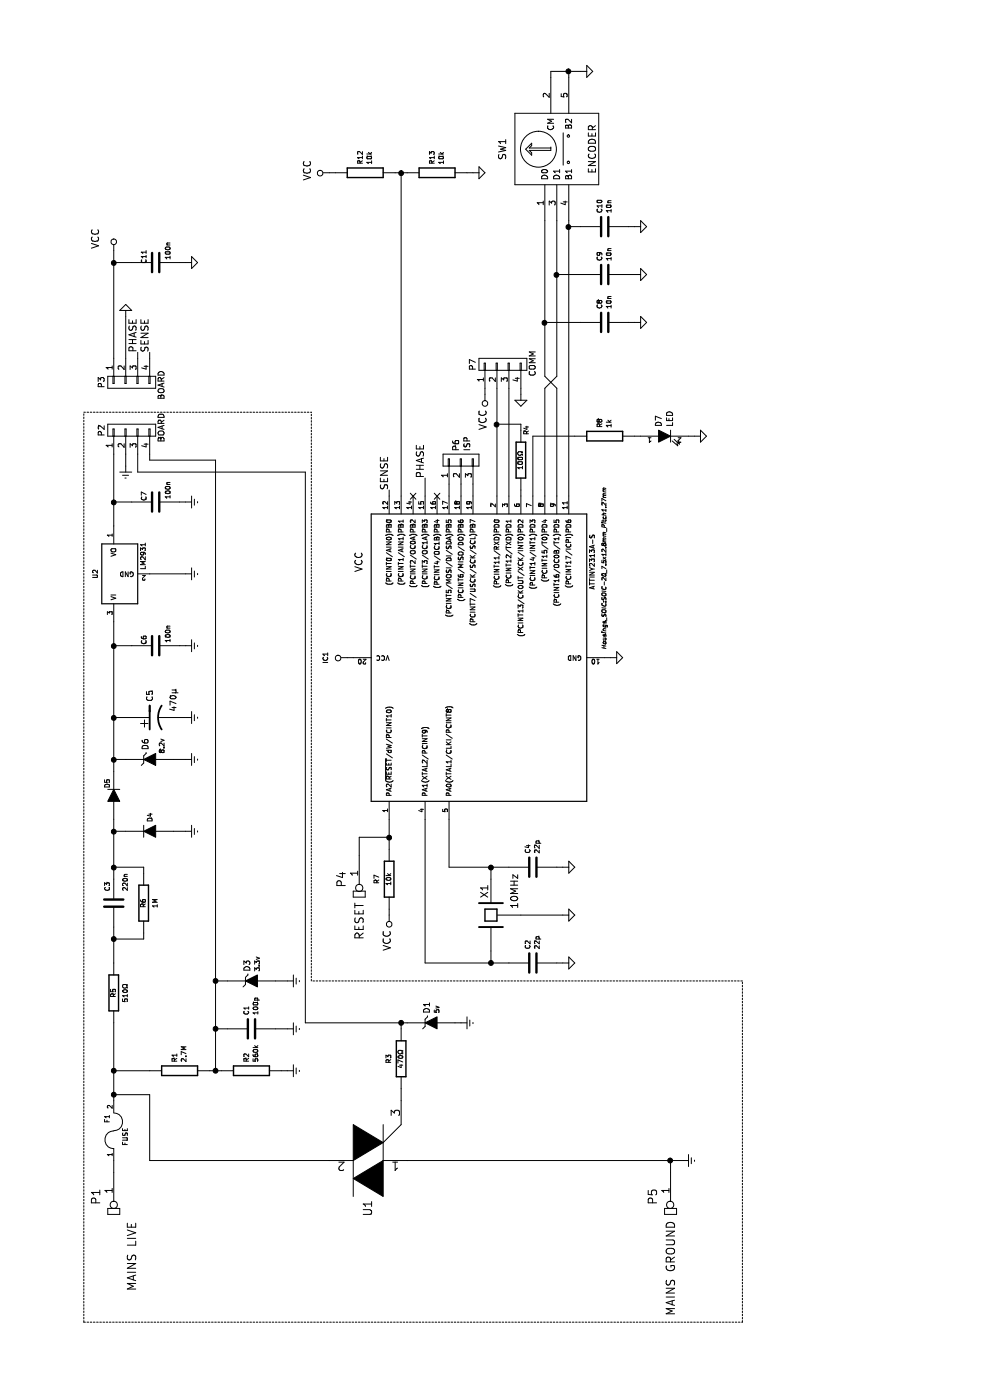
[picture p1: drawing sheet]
EESchema Schematic File Version 2
LIBS:power
LIBS:device
LIBS:transistors
LIBS:conn
LIBS:linear
LIBS:regul
LIBS:74xx
LIBS:cmos4000
LIBS:adc-dac
LIBS:memory
LIBS:xilinx
LIBS:microcontrollers
LIBS:dsp
LIBS:microchip
LIBS:analog_switches
LIBS:motorola
LIBS:texas
LIBS:intel
LIBS:audio
LIBS:interface
LIBS:digital-audio
LIBS:philips
LIBS:display
LIBS:cypress
LIBS:siliconi
LIBS:opto
LIBS:atmel
LIBS:contrib
LIBS:valves
LIBS:sr086
LIBS:rectifier-bridge
LIBS:encoder
LIBS:crystal_s
LIBS:varibulb-cache
EELAYER 25 0
EELAYER END
$Descr A4 11693 8268
encoding utf-8
Sheet 1 1
Title ""
Date ""
Rev ""
Comp ""
Comment1 ""
Comment2 ""
Comment3 ""
Comment4 ""
$EndDescr
$Comp
L CP1 C5
U 1 1
P 5700 1300
F 0 "C5" H 5833 1346 50  0000 L CNN
F 1 "470μ" H 5750 1150 50  0000 L CNN
F 2 "Capacitors_ThroughHole:Capacitor10x16RM5" H 5700 1300 60  0001 C CNN
F 3 "" H 5700 1300 60  0000 C CNN
	1    5700 1300
	1    0    0    -1  
$EndComp
$Comp
L C C6
U 1 1
P 6300 1300
F 0 "C6" H 6250 1200 40  0000 C CNN
F 1 "100n" H 6200 1400 40  0000 C CNN
F 2 "Capacitors_SMD:C_0805" H 6338 1150 30  0001 C CNN
F 3 "" H 6300 1300 60  0000 C CNN
	1    6300 1300
	-1   0    0    1   
$EndComp
$Comp
L C C7
U 1 1
P 7500 1300
F 0 "C7" H 7450 1200 40  0000 C CNN
F 1 "100n" H 7400 1400 40  0000 C CNN
F 2 "Capacitors_SMD:C_0805" H 7538 1150 30  0001 C CNN
F 3 "" H 7500 1300 60  0000 C CNN
	1    7500 1300
	-1   0    0    1   
$EndComp
$Comp
L VCC #PWR01
U 1 1
P 6200 2900
F 0 "#PWR01" H 6200 2750 60  0001 C CNN
F 1 "VCC" H 7000 2800 60  0000 C CNN
F 2 "" H 6200 2900 60  0000 C CNN
F 3 "" H 6200 2900 60  0000 C CNN
	1    6200 2900
	1    0    0    -1  
$EndComp
$Comp
L GND #PWR02
U 1 1
P 6200 5100
F 0 "#PWR02" H 6200 4850 60  0001 C CNN
F 1 "GND" H 6208 4919 60  0001 C CNN
F 2 "" H 6200 5100 60  0000 C CNN
F 3 "" H 6200 5100 60  0000 C CNN
	1    6200 5100
	1    0    0    -1  
$EndComp
$Comp
L TRIAC U1
U 1 1
P 2000 3150
F 0 "U1" H 2328 3225 70  0000 L CNN
F 1 "TRIAC" H 2327 3165 60  0001 L CNN
F 2 "Transistors_TO-220:TO-220_Neutral123_Vertical" H 2000 3150 60  0001 C CNN
F 3 "" H 2000 3150 60  0000 C CNN
	1    2000 3150
	-1   0    0    -1  
$EndComp
$Comp
L R R3
U 1 1
P 2850 3350
F 0 "R3" V 2750 3350 40  0000 C CNN
F 1 "470Ω" V 2850 3350 40  0000 C CNN
F 2 "Resistors_ThroughHole:Resistor_Horizontal_RM10mm" V 2780 3350 30  0001 C CNN
F 3 "" H 2850 3350 30  0000 C CNN
	1    2850 3350
	0    1    1    0   
$EndComp
$Comp
L ENCODER SW1
U 1 1
P 10450 4650
F 0 "SW1" H 10450 5100 60  0000 C CNN
F 1 "ENCODER" H 10450 4350 60  0000 C CNN
F 2 "encoder:ENCODER" H 10450 4650 60  0001 C CNN
F 3 "" H 10450 4650 60  0000 C CNN
	1    10450 4650
	-1   0    0    -1  
$EndComp
$Comp
L C C9
U 1 1
P 9400 5050
F 0 "C9" H 9515 5089 40  0000 L CNN
F 1 "10n" H 9515 5011 40  0000 L CNN
F 2 "Capacitors_SMD:C_0805" H 9438 4900 30  0001 C CNN
F 3 "" H 9400 5050 60  0000 C CNN
	1    9400 5050
	1    0    0    -1  
$EndComp
$Comp
L C C8
U 1 1
P 9000 5050
F 0 "C8" H 9115 5089 40  0000 L CNN
F 1 "10n" H 9115 5011 40  0000 L CNN
F 2 "Capacitors_SMD:C_0805" H 9038 4900 30  0001 C CNN
F 3 "" H 9000 5050 60  0000 C CNN
	1    9000 5050
	1    0    0    -1  
$EndComp
$Comp
L GND #PWR03
U 1 1
P 9000 5300
F 0 "#PWR03" H 9000 5050 60  0001 C CNN
F 1 "GND" H 9008 5119 60  0001 C CNN
F 2 "" H 9000 5300 60  0000 C CNN
F 3 "" H 9000 5300 60  0000 C CNN
	1    9000 5300
	1    0    0    -1  
$EndComp
$Comp
L GND #PWR04
U 1 1
P 9400 5300
F 0 "#PWR04" H 9400 5050 60  0001 C CNN
F 1 "GND" H 9408 5119 60  0001 C CNN
F 2 "" H 9400 5300 60  0000 C CNN
F 3 "" H 9400 5300 60  0000 C CNN
	1    9400 5300
	1    0    0    -1  
$EndComp
$Comp
L GND #PWR05
U 1 1
P 11100 4850
F 0 "#PWR05" H 11100 4600 60  0001 C CNN
F 1 "GND" H 11108 4669 60  0001 C CNN
F 2 "" H 11100 4850 60  0000 C CNN
F 3 "" H 11100 4850 60  0000 C CNN
	1    11100 4850
	1    0    0    -1  
$EndComp
$Comp
L R R7
U 1 1
P 4350 3250
F 0 "R7" V 4250 3250 40  0000 C CNN
F 1 "10k" V 4350 3250 40  0000 C CNN
F 2 "Resistors_SMD:R_0805" V 4280 3250 30  0001 C CNN
F 3 "" H 4350 3250 30  0000 C CNN
	1    4350 3250
	0    1    1    0   
$EndComp
$Comp
L VCC #PWR06
U 1 1
P 4050 3250
F 0 "#PWR06" H 4050 3100 60  0001 C CNN
F 1 "VCC" V 4071 3377 60  0000 L CNN
F 2 "" H 4050 3250 60  0000 C CNN
F 3 "" H 4050 3250 60  0000 C CNN
	1    4050 3250
	0    -1   -1   0   
$EndComp
Text Label 7600 3250 0    60   ~ 0
SENSE
$Comp
L CONN_01X04 P7
U 1 1
P 8650 4200
F 0 "P7" H 8600 4450 50  0000 L CNN
F 1 "COMM" H 8550 3950 50  0000 L CNN
F 2 "Pin_Headers:Pin_Header_Straight_1x04" H 8650 4200 60  0001 C CNN
F 3 "" H 8650 4200 60  0000 C CNN
	1    8650 4200
	1    0    0    -1  
$EndComp
$Comp
L VCC #PWR07
U 1 1
P 8400 4050
F 0 "#PWR07" H 8400 3900 60  0001 C CNN
F 1 "VCC" V 8421 4177 60  0000 L CNN
F 2 "" H 8400 4050 60  0000 C CNN
F 3 "" H 8400 4050 60  0000 C CNN
	1    8400 4050
	0    -1   -1   0   
$EndComp
$Comp
L GND #PWR08
U 1 1
P 8400 4350
F 0 "#PWR08" H 8400 4100 60  0001 C CNN
F 1 "GND" H 8408 4169 60  0001 C CNN
F 2 "" H 8400 4350 60  0000 C CNN
F 3 "" H 8400 4350 60  0000 C CNN
	1    8400 4350
	0    1    1    0   
$EndComp
$Comp
L CRYSTAL_S X1
U 1 1
P 4050 4100
F 0 "X1" H 4250 4150 60  0000 C CNN
F 1 "10MHz" H 4250 3900 60  0000 C CNN
F 2 "HC-49V:HC-49V" H 4050 4100 60  0001 C CNN
F 3 "" H 4050 4100 60  0000 C CNN
	1    4050 4100
	1    0    0    -1  
$EndComp
$Comp
L C C2
U 1 1
P 3650 4450
F 0 "C2" H 3765 4489 40  0000 L CNN
F 1 "22p" H 3765 4411 40  0000 L CNN
F 2 "Capacitors_SMD:C_0805" H 3688 4300 30  0001 C CNN
F 3 "" H 3650 4450 60  0000 C CNN
	1    3650 4450
	1    0    0    -1  
$EndComp
$Comp
L C C4
U 1 1
P 4450 4450
F 0 "C4" H 4565 4489 40  0000 L CNN
F 1 "22p" H 4565 4411 40  0000 L CNN
F 2 "Capacitors_SMD:C_0805" H 4488 4300 30  0001 C CNN
F 3 "" H 4450 4450 60  0000 C CNN
	1    4450 4450
	1    0    0    -1  
$EndComp
$Comp
L GND #PWR09
U 1 1
P 3650 4700
F 0 "#PWR09" H 3650 4450 60  0001 C CNN
F 1 "GND" H 3658 4519 60  0001 C CNN
F 2 "" H 3650 4700 60  0000 C CNN
F 3 "" H 3650 4700 60  0000 C CNN
	1    3650 4700
	1    0    0    -1  
$EndComp
$Comp
L GND #PWR010
U 1 1
P 4450 4700
F 0 "#PWR010" H 4450 4450 60  0001 C CNN
F 1 "GND" H 4458 4519 60  0001 C CNN
F 2 "" H 4450 4700 60  0000 C CNN
F 3 "" H 4450 4700 60  0000 C CNN
	1    4450 4700
	1    0    0    -1  
$EndComp
$Comp
L GND #PWR011
U 1 1
P 4050 4700
F 0 "#PWR011" H 4050 4450 60  0001 C CNN
F 1 "GND" H 4058 4519 60  0001 C CNN
F 2 "" H 4050 4700 60  0000 C CNN
F 3 "" H 4050 4700 60  0000 C CNN
	1    4050 4700
	1    0    0    -1  
$EndComp
$Comp
L C C10
U 1 1
P 9800 5050
F 0 "C10" H 9915 5089 40  0000 L CNN
F 1 "10n" H 9915 5011 40  0000 L CNN
F 2 "Capacitors_SMD:C_0805" H 9838 4900 30  0001 C CNN
F 3 "" H 9800 5050 60  0000 C CNN
	1    9800 5050
	1    0    0    -1  
$EndComp
$Comp
L GND #PWR012
U 1 1
P 9800 5300
F 0 "#PWR012" H 9800 5050 60  0001 C CNN
F 1 "GND" H 9808 5119 60  0001 C CNN
F 2 "" H 9800 5300 60  0000 C CNN
F 3 "" H 9800 5300 60  0000 C CNN
	1    9800 5300
	1    0    0    -1  
$EndComp
$Comp
L FUSE F1
U 1 1
P 2250 950
F 0 "F1" H 2350 1000 40  0000 C CNN
F 1 "FUSE" H 2200 850 40  0000 C CNN
F 2 "Fuse_Holders_and_Fuses:Fuseholder5x20_horiz_open_lateral_Type-II" H 2250 950 60  0001 C CNN
F 3 "" H 2250 950 60  0000 C CNN
	1    2250 950 
	1    0    0    -1  
$EndComp
$Comp
L ZENER D3
U 1 1
P 3500 2100
F 0 "D3" V 3539 2021 50  0000 R CNN
F 1 "3.3v" V 3454 2021 40  0000 R CNN
F 2 "Diodes_ThroughHole:Diode_DO-35_SOD27_Horizontal_RM10" H 3500 2100 60  0001 C CNN
F 3 "" H 3500 2100 60  0000 C CNN
	1    3500 2100
	0    -1   -1   0   
$EndComp
$Comp
L R R1
U 1 1
P 2750 1500
F 0 "R1" H 2821 1539 40  0000 L CNN
F 1 "2.7M" H 2821 1461 40  0000 L CNN
F 2 "Resistors_ThroughHole:Resistor_Horizontal_RM10mm" V 2680 1500 30  0001 C CNN
F 3 "" H 2750 1500 30  0000 C CNN
	1    2750 1500
	1    0    0    -1  
$EndComp
$Comp
L R R2
U 1 1
P 2750 2100
F 0 "R2" H 2821 2139 40  0000 L CNN
F 1 "560k" H 2821 2061 40  0000 L CNN
F 2 "Resistors_ThroughHole:Resistor_Horizontal_RM10mm" V 2680 2100 30  0001 C CNN
F 3 "" H 2750 2100 30  0000 C CNN
	1    2750 2100
	1    0    0    -1  
$EndComp
$Comp
L C C1
U 1 1
P 3100 2100
F 0 "C1" H 3215 2139 40  0000 L CNN
F 1 "100p" H 3215 2061 40  0000 L CNN
F 2 "Capacitors_ThroughHole:Capacitor6MMDiscRM5" H 3138 1950 30  0001 C CNN
F 3 "" H 3100 2100 60  0000 C CNN
	1    3100 2100
	1    0    0    -1  
$EndComp
$Comp
L R R5
U 1 1
P 3400 950
F 0 "R5" V 3400 950 40  0000 C CNN
F 1 "510Ω" V 3500 950 40  0000 C CNN
F 2 "Resistors_ThroughHole:Resistor_Horizontal_RM15mm" V 3330 950 30  0001 C CNN
F 3 "" H 3400 950 30  0000 C CNN
	1    3400 950 
	0    1    1    0   
$EndComp
$Comp
L C C3
U 1 1
P 4150 950
F 0 "C3" V 4100 1050 40  0000 L CNN
F 1 "220n" V 4250 1050 40  0000 L CNN
F 2 "multi_capacitor:Capacitor13x6x12mmRM10" H 4188 800 30  0001 C CNN
F 3 "" H 4150 950 60  0000 C CNN
	1    4150 950 
	0    1    1    0   
$EndComp
$Comp
L R R6
U 1 1
P 4150 1200
F 0 "R6" V 4150 1200 40  0000 C CNN
F 1 "1M" V 4250 1200 40  0000 C CNN
F 2 "Resistors_ThroughHole:Resistor_Horizontal_RM10mm" V 4080 1200 30  0001 C CNN
F 3 "" H 4150 1200 30  0000 C CNN
	1    4150 1200
	0    1    1    0   
$EndComp
$Comp
L DIODE D4
U 1 1
P 4750 1250
F 0 "D4" V 4750 1172 40  0000 R CNN
F 1 "DIODE" V 4711 1172 40  0001 R CNN
F 2 "Diodes_ThroughHole:Diode_DO-35_SOD27_Horizontal_RM10" H 4750 1250 60  0001 C CNN
F 3 "" H 4750 1250 60  0000 C CNN
	1    4750 1250
	0    -1   -1   0   
$EndComp
$Comp
L DIODE D5
U 1 1
P 5050 950
F 0 "D5" H 5150 1000 40  0000 C CNN
F 1 "DIODE" V 5011 872 40  0001 R CNN
F 2 "Diodes_ThroughHole:Diode_DO-35_SOD27_Horizontal_RM10" H 5050 950 60  0001 C CNN
F 3 "" H 5050 950 60  0000 C CNN
	1    5050 950 
	1    0    0    -1  
$EndComp
$Comp
L ZENER D6
U 1 1
P 5350 1250
F 0 "D6" V 5389 1171 50  0000 R CNN
F 1 "8.2v" V 5250 1200 40  0000 R CNN
F 2 "Diodes_ThroughHole:Diode_DO-35_SOD27_Horizontal_RM10" H 5350 1250 60  0001 C CNN
F 3 "" H 5350 1250 60  0000 C CNN
	1    5350 1250
	0    -1   -1   0   
$EndComp
$Comp
L GND #PWR013
U 1 1
P 9050 1050
F 0 "#PWR013" H 9050 800 60  0001 C CNN
F 1 "GND" H 9058 869 60  0001 C CNN
F 2 "" H 9050 1050 60  0000 C CNN
F 3 "" H 9050 1050 60  0000 C CNN
	1    9050 1050
	0    -1   -1   0   
$EndComp
$Comp
L CONNECTOR P1
U 1 1
P 1900 950
F 0 "P1" H 2100 800 70  0000 C CNN
F 1 "MAINS LIVE" H 2600 1100 70  0000 C CNN
F 2 "Pin_Headers:Pin_Header_Straight_1x01" H 1900 950 60  0001 C CNN
F 3 "" H 1900 950 60  0000 C CNN
	1    1900 950 
	-1   0    0    1   
$EndComp
$Comp
L CONNECTOR P5
U 1 1
P 1900 5600
F 0 "P5" H 2100 5450 70  0000 C CNN
F 1 "MAINS GROUND" H 2700 5600 70  0000 C CNN
F 2 "Pin_Headers:Pin_Header_Straight_1x01" H 1900 5600 60  0001 C CNN
F 3 "" H 1900 5600 60  0000 C CNN
	1    1900 5600
	-1   0    0    1   
$EndComp
NoConn ~ 7550 3450
$Comp
L R R12
U 1 1
P 10250 3050
F 0 "R12" H 10321 3089 40  0000 L CNN
F 1 "10k" H 10321 3011 40  0000 L CNN
F 2 "Resistors_SMD:R_0805" V 10180 3050 30  0001 C CNN
F 3 "" H 10250 3050 30  0000 C CNN
	1    10250 3050
	1    0    0    -1  
$EndComp
$Comp
L R R13
U 1 1
P 10250 3650
F 0 "R13" H 10321 3689 40  0000 L CNN
F 1 "10k" H 10321 3611 40  0000 L CNN
F 2 "Resistors_SMD:R_0805" V 10180 3650 30  0001 C CNN
F 3 "" H 10250 3650 30  0000 C CNN
	1    10250 3650
	1    0    0    -1  
$EndComp
$Comp
L GND #PWR014
U 1 1
P 10250 3950
F 0 "#PWR014" H 10250 3700 60  0001 C CNN
F 1 "GND" H 10258 3769 60  0001 C CNN
F 2 "" H 10250 3950 60  0000 C CNN
F 3 "" H 10250 3950 60  0000 C CNN
	1    10250 3950
	1    0    0    -1  
$EndComp
$Comp
L VCC #PWR015
U 1 1
P 10250 2750
F 0 "#PWR015" H 10250 2600 60  0001 C CNN
F 1 "VCC" H 10270 2931 60  0000 C CNN
F 2 "" H 10250 2750 60  0000 C CNN
F 3 "" H 10250 2750 60  0000 C CNN
	1    10250 2750
	1    0    0    -1  
$EndComp
$Comp
L R R8
U 1 1
P 8050 5050
F 0 "R8" H 8121 5089 40  0000 L CNN
F 1 "1k" H 8121 5011 40  0000 L CNN
F 2 "Resistors_SMD:R_0805" V 7980 5050 30  0001 C CNN
F 3 "" H 8050 5050 30  0000 C CNN
	1    8050 5050
	1    0    0    -1  
$EndComp
$Comp
L LED D7
U 1 1
P 8050 5550
F 0 "D7" V 8004 5628 50  0000 L CNN
F 1 "LED" V 8096 5628 50  0000 L CNN
F 2 "Diodes_ThroughHole:Diode_LED_3mm_round_vertical" H 8050 5550 60  0001 C CNN
F 3 "" H 8050 5550 60  0000 C CNN
	1    8050 5550
	0    1    1    0   
$EndComp
$Comp
L GND #PWR016
U 1 1
P 8050 5800
F 0 "#PWR016" H 8050 5550 60  0001 C CNN
F 1 "GND" H 8058 5619 60  0001 C CNN
F 2 "" H 8050 5800 60  0000 C CNN
F 3 "" H 8050 5800 60  0000 C CNN
	1    8050 5800
	1    0    0    -1  
$EndComp
$Comp
L ZENER D1
U 1 1
P 3150 3600
F 0 "D1" V 3189 3521 50  0000 R CNN
F 1 "5v" V 3104 3521 40  0000 R CNN
F 2 "Diodes_ThroughHole:Diode_DO-35_SOD27_Horizontal_RM10" H 3150 3600 60  0001 C CNN
F 3 "" H 3150 3600 60  0000 C CNN
	1    3150 3600
	0    -1   -1   0   
$EndComp
$Comp
L ATTINY2313A-S IC1
U 1 1
P 6200 4050
F 0 "IC1" H 6200 5378 40  0000 C CNN
F 1 "ATTINY2313A-S" H 7000 3150 40  0000 C CNN
F 2 "Housings_SOIC:SOIC-20_7.5x12.8mm_Pitch1.27mm" H 6950 3050 35  0000 C CIN
F 3 "" H 6200 4050 60  0000 C CNN
	1    6200 4050
	1    0    0    -1  
$EndComp
NoConn ~ 7550 3650
$Comp
L CONN_01X04 P2
U 1 1
P 8100 1100
F 0 "P2" H 8050 1350 50  0000 L CNN
F 1 "BOARD" H 8000 850 50  0000 L CNN
F 2 "Pin_Headers:Pin_Header_Straight_1x04" H 8100 1100 60  0001 C CNN
F 3 "" H 8100 1100 60  0000 C CNN
	1    8100 1100
	1    0    0    -1  
$EndComp
$Comp
L CONN_01X04 P3
U 1 1
P 8500 1100
F 0 "P3" H 8450 1350 50  0000 L CNN
F 1 "BOARD" H 8400 850 50  0000 L CNN
F 2 "Pin_Headers:Pin_Header_Straight_1x04" H 8500 1100 60  0001 C CNN
F 3 "" H 8500 1100 60  0000 C CNN
	1    8500 1100
	-1   0    0    -1  
$EndComp
$Comp
L GNDREF #PWR017
U 1 1
P 7800 1050
F 0 "#PWR017" H 7800 800 60  0001 C CNN
F 1 "GNDREF" H 7808 869 60  0001 C CNN
F 2 "" H 7800 1050 60  0000 C CNN
F 3 "" H 7800 1050 60  0000 C CNN
	1    7800 1050
	0    1    1    0   
$EndComp
Text Label 8750 1250 0    60   ~ 0
SENSE
Text Label 8750 1150 0    60   ~ 0
PHASE
Text Label 7700 3550 0    60   ~ 0
PHASE
$Comp
L GNDREF #PWR018
U 1 1
P 5700 1550
F 0 "#PWR018" H 5700 1300 60  0001 C CNN
F 1 "GNDREF" H 5708 1369 60  0001 C CNN
F 2 "" H 5700 1550 60  0000 C CNN
F 3 "" H 5700 1550 60  0000 C CNN
	1    5700 1550
	1    0    0    -1  
$EndComp
$Comp
L GNDREF #PWR019
U 1 1
P 5350 1550
F 0 "#PWR019" H 5350 1300 60  0001 C CNN
F 1 "GNDREF" H 5358 1369 60  0001 C CNN
F 2 "" H 5350 1550 60  0000 C CNN
F 3 "" H 5350 1550 60  0000 C CNN
	1    5350 1550
	1    0    0    -1  
$EndComp
$Comp
L GNDREF #PWR020
U 1 1
P 4750 1550
F 0 "#PWR020" H 4750 1300 60  0001 C CNN
F 1 "GNDREF" H 4758 1369 60  0001 C CNN
F 2 "" H 4750 1550 60  0000 C CNN
F 3 "" H 4750 1550 60  0000 C CNN
	1    4750 1550
	1    0    0    -1  
$EndComp
$Comp
L GNDREF #PWR021
U 1 1
P 3500 2400
F 0 "#PWR021" H 3500 2150 60  0001 C CNN
F 1 "GNDREF" H 3508 2219 60  0001 C CNN
F 2 "" H 3500 2400 60  0000 C CNN
F 3 "" H 3500 2400 60  0000 C CNN
	1    3500 2400
	1    0    0    -1  
$EndComp
$Comp
L GNDREF #PWR022
U 1 1
P 3100 2400
F 0 "#PWR022" H 3100 2150 60  0001 C CNN
F 1 "GNDREF" H 3108 2219 60  0001 C CNN
F 2 "" H 3100 2400 60  0000 C CNN
F 3 "" H 3100 2400 60  0000 C CNN
	1    3100 2400
	1    0    0    -1  
$EndComp
$Comp
L GNDREF #PWR023
U 1 1
P 2750 2400
F 0 "#PWR023" H 2750 2150 60  0001 C CNN
F 1 "GNDREF" H 2758 2219 60  0001 C CNN
F 2 "" H 2750 2400 60  0000 C CNN
F 3 "" H 2750 2400 60  0000 C CNN
	1    2750 2400
	1    0    0    -1  
$EndComp
$Comp
L GNDREF #PWR024
U 1 1
P 3150 3850
F 0 "#PWR024" H 3150 3600 60  0001 C CNN
F 1 "GNDREF" H 3158 3669 60  0001 C CNN
F 2 "" H 3150 3850 60  0000 C CNN
F 3 "" H 3150 3850 60  0000 C CNN
	1    3150 3850
	1    0    0    -1  
$EndComp
$Comp
L GNDREF #PWR025
U 1 1
P 2000 5700
F 0 "#PWR025" H 2000 5450 60  0001 C CNN
F 1 "GNDREF" H 2008 5519 60  0001 C CNN
F 2 "" H 2000 5700 60  0000 C CNN
F 3 "" H 2000 5700 60  0000 C CNN
	1    2000 5700
	1    0    0    -1  
$EndComp
Wire Wire Line
	5700 950  5700 1100
Wire Wire Line
	5700 1550 5700 1500
Connection ~ 5700 950 
Wire Wire Line
	6300 1550 6300 1500
Wire Wire Line
	6300 950  6300 1100
Connection ~ 6300 950 
Wire Wire Line
	7500 1550 7500 1500
Wire Wire Line
	7500 950  7500 1100
Wire Wire Line
	7300 950  7900 950 
Wire Wire Line
	6900 1550 6900 1250
Connection ~ 7500 950 
Wire Wire Line
	6200 2900 6200 2950
Wire Wire Line
	6200 5050 6200 5100
Wire Wire Line
	7550 3550 7700 3550
Wire Wire Line
	9400 4650 9400 4850
Wire Wire Line
	9000 4550 9000 4850
Wire Wire Line
	9000 5300 9000 5250
Wire Wire Line
	9400 5300 9400 5250
Wire Wire Line
	4600 3250 4850 3250
Wire Wire Line
	4050 3250 4100 3250
Wire Wire Line
	7650 3850 7550 3850
Wire Wire Line
	7650 3950 7550 3950
Wire Wire Line
	7650 3750 7550 3750
Wire Wire Line
	8400 4050 8450 4050
Wire Wire Line
	8400 4350 8450 4350
Wire Wire Line
	3650 4700 3650 4650
Wire Wire Line
	4450 4700 4450 4650
Wire Wire Line
	4050 4700 4050 4350
Wire Wire Line
	4450 3750 4450 4250
Wire Wire Line
	4450 3750 4850 3750
Wire Wire Line
	4850 3550 3650 3550
Wire Wire Line
	3650 3550 3650 4250
Wire Wire Line
	3750 4100 3650 4100
Connection ~ 3650 4100
Wire Wire Line
	4350 4100 4450 4100
Connection ~ 4450 4100
Wire Wire Line
	9800 4750 9800 4850
Wire Wire Line
	7550 4750 9850 4750
Connection ~ 9800 4750
Connection ~ 9400 4650
Connection ~ 9000 4550
Wire Wire Line
	9800 5300 9800 5250
Wire Wire Line
	1900 950  2000 950 
Wire Wire Line
	2500 950  3150 950 
Wire Wire Line
	2750 1250 2750 950 
Connection ~ 2750 950 
Wire Wire Line
	2750 1750 2750 1850
Wire Wire Line
	2750 2400 2750 2350
Wire Wire Line
	3500 2400 3500 2300
Wire Wire Line
	3500 1800 3500 1900
Wire Wire Line
	2750 1800 7850 1800
Connection ~ 2750 1800
Wire Wire Line
	3100 1900 3100 1800
Connection ~ 3100 1800
Wire Wire Line
	3100 2400 3100 2300
Wire Wire Line
	4750 1550 4750 1450
Wire Wire Line
	5350 1050 5350 950 
Wire Wire Line
	5250 950  6500 950 
Wire Wire Line
	5350 1550 5350 1450
Wire Wire Line
	2600 3350 2500 3350
Wire Wire Line
	2000 1250 2000 2750
Wire Wire Line
	2000 5600 1900 5600
Wire Notes Line
	650  6200 3500 6200
Wire Notes Line
	3500 6200 3500 2600
Wire Notes Line
	650  700  650  6200
Wire Wire Line
	7550 4150 8450 4150
Wire Wire Line
	8450 4250 7550 4250
Wire Wire Line
	7550 3350 10250 3350
Wire Wire Line
	10250 3300 10250 3400
Connection ~ 10250 3350
Wire Wire Line
	10250 3950 10250 3900
Wire Wire Line
	10250 2750 10250 2800
Wire Wire Line
	7550 3250 7600 3250
Connection ~ 5350 950 
Wire Wire Line
	3900 1200 3850 1200
Wire Wire Line
	3850 1200 3850 950 
Wire Wire Line
	3650 950  3950 950 
Connection ~ 3850 950 
Wire Wire Line
	4400 1200 4450 1200
Wire Wire Line
	4450 1200 4450 950 
Wire Wire Line
	4350 950  4850 950 
Wire Wire Line
	4750 950  4750 1050
Connection ~ 4450 950 
Connection ~ 4750 950 
Wire Wire Line
	8050 4800 8050 4450
Wire Wire Line
	8050 4450 7550 4450
Wire Wire Line
	8050 5350 8050 5300
Wire Wire Line
	8050 5800 8050 5750
Wire Wire Line
	2550 1250 2550 950 
Connection ~ 2550 950 
Wire Wire Line
	3150 2550 3150 3400
Connection ~ 3150 3350
Wire Wire Line
	3150 3850 3150 3800
Wire Wire Line
	11100 4600 11100 4850
Wire Wire Line
	11100 4600 11050 4600
Wire Wire Line
	11050 4750 11100 4750
Connection ~ 11100 4750
Wire Wire Line
	2550 1250 2000 1250
Connection ~ 3500 1800
Wire Wire Line
	3150 2550 7750 2550
Wire Wire Line
	3150 3350 3100 3350
Wire Notes Line
	3500 2600 8250 2600
Wire Notes Line
	650  700  8250 700 
Wire Wire Line
	8700 1050 9050 1050
Wire Wire Line
	8700 1150 8750 1150
Connection ~ 2000 5600
Wire Wire Line
	2000 3400 2000 5700
Wire Wire Line
	8750 1250 8700 1250
Wire Wire Line
	7800 1050 7900 1050
Wire Wire Line
	7850 1800 7850 1250
Wire Wire Line
	7750 2550 7750 1150
$Comp
L VCC #PWR026
U 1 1
P 9600 950
F 0 "#PWR026" H 9600 800 60  0001 C CNN
F 1 "VCC" V 9450 1050 60  0000 C CNN
F 2 "" H 9600 950 60  0000 C CNN
F 3 "" H 9600 950 60  0000 C CNN
	1    9600 950 
	0    1    1    0   
$EndComp
Wire Wire Line
	8700 950  9600 950 
$Comp
L C C11
U 1 1
P 9500 1300
F 0 "C11" H 9450 1200 40  0000 C CNN
F 1 "100n" H 9400 1400 40  0000 C CNN
F 2 "Capacitors_SMD:C_0805" H 9538 1150 30  0001 C CNN
F 3 "" H 9500 1300 60  0000 C CNN
	1    9500 1300
	-1   0    0    1   
$EndComp
$Comp
L GND #PWR027
U 1 1
P 9500 1550
F 0 "#PWR027" H 9500 1300 60  0001 C CNN
F 1 "GND" H 9508 1369 60  0001 C CNN
F 2 "" H 9500 1550 60  0000 C CNN
F 3 "" H 9500 1550 60  0000 C CNN
	1    9500 1550
	1    0    0    -1  
$EndComp
Wire Wire Line
	9500 1550 9500 1500
Wire Wire Line
	9500 1100 9500 950 
Connection ~ 9500 950 
$Comp
L GNDREF #PWR028
U 1 1
P 6300 1550
F 0 "#PWR028" H 6300 1300 60  0001 C CNN
F 1 "GNDREF" H 6308 1369 60  0001 C CNN
F 2 "" H 6300 1550 60  0000 C CNN
F 3 "" H 6300 1550 60  0000 C CNN
	1    6300 1550
	1    0    0    -1  
$EndComp
$Comp
L GNDREF #PWR029
U 1 1
P 6900 1550
F 0 "#PWR029" H 6900 1300 60  0001 C CNN
F 1 "GNDREF" H 6908 1369 60  0001 C CNN
F 2 "" H 6900 1550 60  0000 C CNN
F 3 "" H 6900 1550 60  0000 C CNN
	1    6900 1550
	1    0    0    -1  
$EndComp
$Comp
L GNDREF #PWR030
U 1 1
P 7500 1550
F 0 "#PWR030" H 7500 1300 60  0001 C CNN
F 1 "GNDREF" H 7508 1369 60  0001 C CNN
F 2 "" H 7500 1550 60  0000 C CNN
F 3 "" H 7500 1550 60  0000 C CNN
	1    7500 1550
	1    0    0    -1  
$EndComp
Wire Notes Line
	8250 700  8250 2600
$Comp
L LM2931AZ-3.3/5.0 U2
U 1 1
P 6900 1000
F 0 "U2" H 6900 1200 40  0000 C CNN
F 1 "LM2931" H 7050 800 40  0000 C CNN
F 2 "Housings_TO-92:TO-92-Free-molded-wide" H 6900 1216 35  0001 C CIN
F 3 "" H 6900 1000 60  0000 C CNN
	1    6900 1000
	1    0    0    -1  
$EndComp
Wire Wire Line
	8550 4550 9850 4550
Wire Wire Line
	8550 4550 8450 4650
Wire Wire Line
	8450 4650 7550 4650
Wire Wire Line
	8550 4650 9850 4650
Wire Wire Line
	8550 4650 8450 4550
Wire Wire Line
	8450 4550 7550 4550
$Comp
L CONN_01X03 P6
U 1 1
P 7850 3850
F 0 "P6" H 7927 3888 50  0000 L CNN
F 1 "ISP" H 7927 3796 50  0000 L CNN
F 2 "Pin_Headers:Pin_Header_Straight_1x03" H 7850 3850 60  0001 C CNN
F 3 "" H 7850 3850 60  0000 C CNN
	1    7850 3850
	1    0    0    -1  
$EndComp
$Comp
L CONNECTOR P4
U 1 1
P 4550 3000
F 0 "P4" H 4750 2850 70  0000 C CNN
F 1 "RESET" H 5100 3000 70  0000 C CNN
F 2 "Pin_Headers:Pin_Header_Straight_1x01" H 4550 3000 60  0001 C CNN
F 3 "" H 4550 3000 60  0000 C CNN
	1    4550 3000
	-1   0    0    1   
$EndComp
Wire Wire Line
	4550 3000 4700 3000
Wire Wire Line
	4700 3000 4700 3250
Connection ~ 4700 3250
$Comp
L R R4
U 1 1
P 7850 4350
F 0 "R4" V 7900 4600 40  0000 C CNN
F 1 "100Ω" V 7850 4350 40  0000 C CNN
F 2 "Resistors_SMD:R_0805" V 7780 4350 30  0001 C CNN
F 3 "" H 7850 4350 30  0000 C CNN
	1    7850 4350
	0    1    1    0   
$EndComp
Wire Wire Line
	8100 4350 8150 4350
Wire Wire Line
	8150 4350 8150 4150
Connection ~ 8150 4150
Wire Wire Line
	7600 4350 7550 4350
Wire Wire Line
	7750 1150 7900 1150
Wire Wire Line
	7850 1250 7900 1250
$EndSCHEMATC
